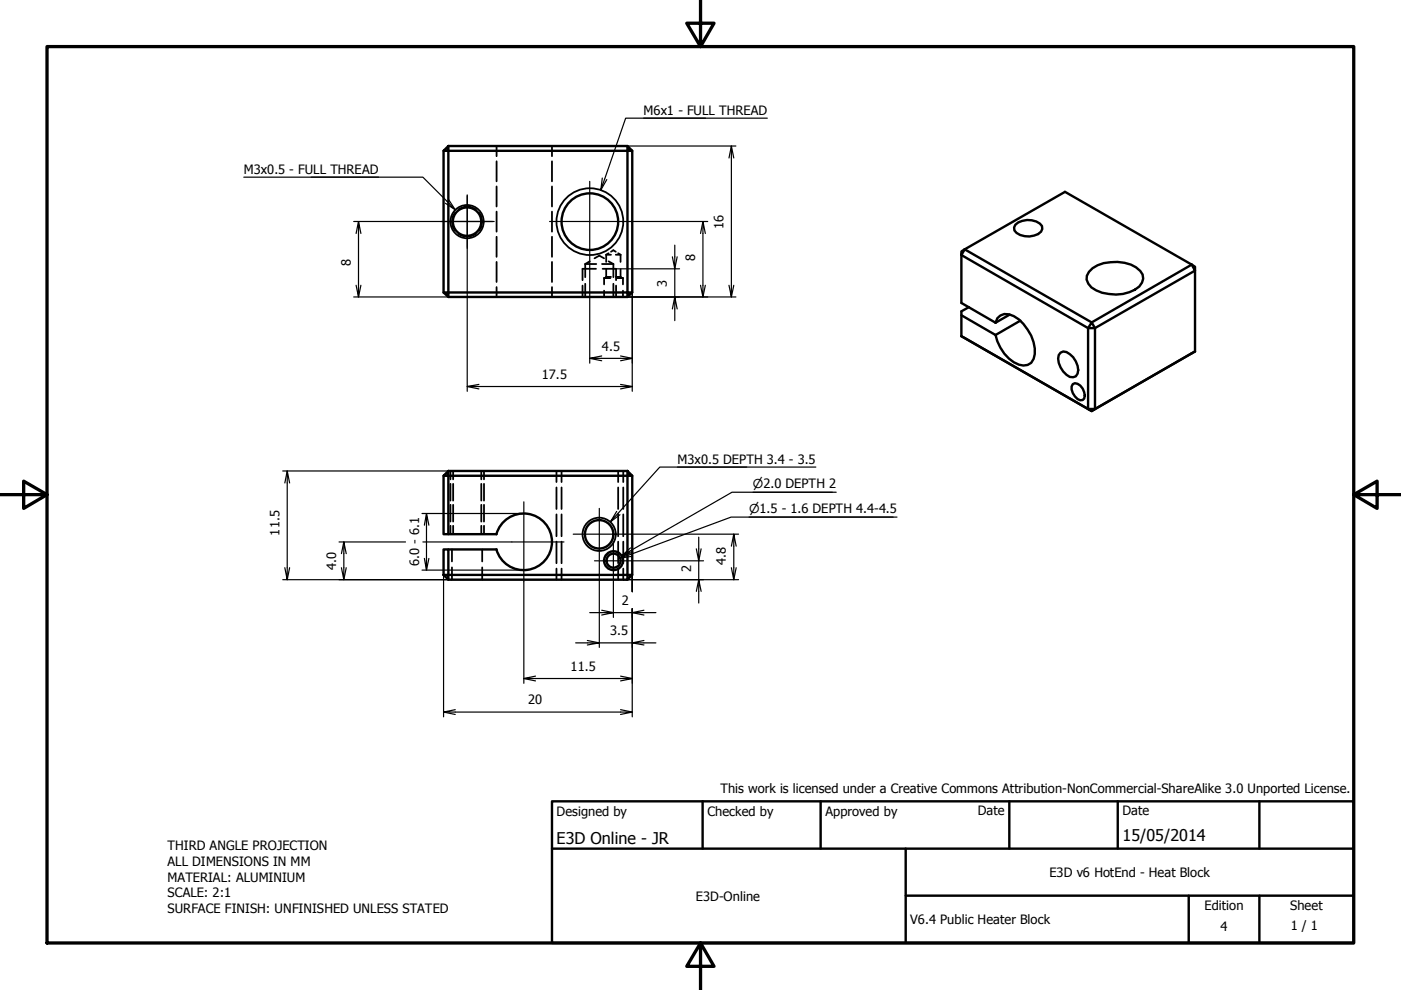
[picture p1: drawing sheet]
<svg xmlns="http://www.w3.org/2000/svg" width="297mm" height="210mm" viewBox="0 0 297 210" stroke-linecap="round" stroke-linejoin="round" font-family="sans-serif">
<!-- layer: Visible (ISO) -->
<g fill="none" stroke="#000" stroke-width=".51">
<path d="M94 32v30M95.1 31v1h-1.1zM95.1 31h37.9M133 31l1 1h-1zM133 32v30M133 32h-37.9v30M134 32v30M203.8 53.3l.7-.4-.7 1.2zM204.5 52.9l21.3-12.2 26.9 15.4 .7 1.3v-.8l-.7-.5-21.2 12.3M204.5 52.9l27 15.5M215.3 47.7a4.1 4.1 0 0 1 5.6 .2 1.67 1.67 0 0 1-1.6 2 4 4 0 0 1-4.2-1l-.1-.7zM230.9 57.6a6.1 6.1 0 0 1 4.6-2 6.6 6.6 0 0 1 6.8 2.6 2.78 2.78 0 0 1-1.7 3.2 9.1 9.1 0 0 1-9.2-.5 2.22 2.22 0 0 1-.5-3.3z"/>
<path d="M94 62h1.1v1zM95.1 63h37.9M95.1 62h37.9M133 62h1l-1 1zM203.8 71.3l27.7 15.9 21.9-12.7M203.8 71.3l26.9 15.4M203.8 66.8l7.3 4.2M205.4 65.1l-1.6 .9v5.3M211.1 68.4a2.41 2.41 0 0 1 3.8-1.4 9.4 9.4 0 0 1 4.5 8.1 2.35 2.35 0 0 1-3.4 2.2 8.6 8.6 0 0 1-4.9-6.3M211.1 68.4l-7.3-4.2v-10.1l26.9 15.5v17.1M214.1 66.7l-3 1.7M216.3 68l-5.2 3"/>
<path d="M224.9 74.8l.5-.3a4 4 0 0 1 3.1 4.7l-.4 .6-.6 .2a3.6 3.6 0 0 1-3-3.1l-.2-.9 .2-.7zM231.5 68.4l.7 1.2h-1.5zM232.2 69.6l21.2-12.2v17.1l-21.2 12.2zM95.1 99.9v1h-1.1zM95.1 99.9h37.9M133 99.9l1 1h-1zM227.5 81.4a1.58 1.58 0 0 1 2.1 1 1.81 1.81 0 0 1 0 2.4 1.93 1.93 0 0 1-2.1-1.5l-.3-.7v-.6zM230.7 86.7h1.5l-.7 .5zM94 100.9v12.4h1.1v-12.4h37.9v21M95.1 113.3h10.1a6 6 0 0 1 9.3-3.3 6 6 0 0 1 0 9.8 6 6 0 0 1-9.3-3.3M95.1 116.5h10.2M134 100.9v21"/>
<path d="M94 121.9h1.1v1zM94 121.9v-5.4h1.1v5.4h37.9M95.1 122.9h37.9M133 121.9h1l-1 1z"/>
<circle cx="99" cy="47" r="3"/>
<circle cx="125.1" cy="47" r="6"/>
<circle cx="127" cy="113.3" r="3"/>
<circle cx="130.1" cy="118.9" r="2"/>
<circle cx="130.1" cy="118.9" r="1.49"/>
</g>
<!-- layer: Hidden (ISO) -->
<g fill="none" stroke="#000" stroke-width=".38">
<path d="M105.3 31v2.1M105.3 34.2v4.3M105.3 39.5v4.3M117 31v2.1M117 34.2v4.3M117 39.5v4.3M96.5 45.1a3.1 3.1 0 0 0 0 3.8M97.2 49.6a3 3 0 0 0 3.7 0M97.2 44.4a3 3 0 0 1 3.7 0M101.6 45.1a3.1 3.1 0 0 1 0 3.8M105.3 44.9v4.2M105.3 50.2v4.3"/>
<path d="M105.3 55.5v4.3M117 44.9v4.2M117 50.2v4.3M117 55.5v4.3M124.1 56h2.3M124.1 56v2.8M125 55.4l-.9 .6M126 54.8l1.1-.6 1 .6M126.4 57h-2.9v2.4M127.6 56h2.4M127.8 57h2.8v2.4M128.1 59h1.3"/>
<path d="M128.1 59v1.3M128.2 58.9l-.1 .1M128.5 58.7h1M128.5 58.7l-.1 .1M128.5 54h1M128.5 54v1.5M128.5 57.1v1.6M129 55.4l1 .6M129 53.7l-.5 .3M129.5 53.4l.5-.3 .6 .3M130 56v2.8M130.6 58.7h1"/>
<path d="M130.6 54h1M130.7 59h1.4M131.1 53.7l.5 .3M131.6 58.7l.1 .1M131.6 54v1.5M131.6 57.1v1.6M131.9 58.9l.2 .1M132.1 59v1.3M105.3 60.9v2.1M117 60.9v2.1M123.5 60.6v2.4M124.1 60.2v2.8"/>
<path d="M128.1 61.6v1.4M130 60.2v2.8M130.6 60.6v2.4M132.1 61.6v1.4M95.5 99.9v1.7M96.1 99.9v1.7M102 99.9v1.7M102.6 99.9v1.7M118 99.9v2.3M119.1 99.9v2.3M131.1 99.9v2.3M132.1 99.9v2.3"/>
<path d="M95.5 102.6v3.5M95.5 107v3.6M95.5 111.5v1.8M95.8 116.5v2.5M96.1 102.6v3.5M96.1 107v3.6M96.1 111.5v1.8M102 102.6v3.5M102 107v3.6M102 111.5v1.8M102.2 116.5v2.5M102.6 102.6v3.5"/>
<path d="M102.6 107v3.6M102.6 111.5v1.8M118 103.3v4.6M118 109.1v4.6M118 114.8v4.6M119.1 103.3v4.6M119.1 109.1v4.6M119.1 114.8v4.6M131.1 103.3v4.6M131.1 109.1v4.6M131.1 114.8v4.6M132.1 103.3v4.6"/>
<path d="M132.1 109.1v4.6M132.1 114.8v4.6M95.8 120.3v2.6M102.2 120.3v2.6M118 120.6v2.3M119.1 120.6v2.3M131.1 120.6v2.3M132.1 120.6v2.3"/>
</g>
<!-- layer: Visible Narrow (ISO) -->
<g fill="none" stroke="#000" stroke-width=".38">
<circle cx="99" cy="47" r="3.5"/>
<circle cx="125.1" cy="47" r="7.1"/>
<circle cx="127" cy="113.3" r="3.5"/>
</g>
<!-- layer: Border (ISO) -->
<path d="M148.5 -.1v10l-2.9-5h5.8l-2.9 5M10 9.9h277v190h-277zM0 104.9h10l-5-2.9v5.8l5-2.9M287 104.9l5 2.9v-5.8l-5 2.9h10M148.5 199.9l2.9 5h-5.8l2.9-5v10" fill="none" stroke="#000" stroke-width=".7"/>
<!-- layer: Title (ISO) -->
<path d="M117 169.9h170v30h-170zM117 179.9h170M149 169.9v10M174 169.9v10M192 179.9v20M214 169.9v10M237 169.9v10M267 169.9v10M192 189.9h95M252 189.9v10M267 189.9v10" fill="none" stroke="#000" stroke-width=".51"/>
<!-- layer: Center Mark (ISO) -->
<path d="M125 38.5v17M93.3 47h11.5M93.5 47h11M99.1 41.5v11M99.1 41.3v11.4M116.5 47h17M108.5 114.9h11.1M111.1 106.4v17M121.5 113.3h11M126 118.9h8M127.1 107.8v11M130 114.9v8" fill="none" stroke="#000" stroke-width=".25"/>
<!-- layer: Dimension (ISO) -->
<g fill="none" stroke="#000" stroke-width=".25">
<path d="M133 31h23M155.1 31l-.5 2.5M155.6 33.5l-.5-2.5v32l-.5-2.5M75 47h18.3M76 47l-.5 2.5M76.5 49.5l-.5-2.5v16l-.5-2.5M99.1 52.7v30.3M125 55.5v21.5M130.6 57h13.5M133.5 47h16.6M143.1 52v5l-.5-2.5M143.6 54.5l-.5 2.5v6l-.5 2.5"/>
<path d="M149 47l-.5 2.5M149.5 49.5l-.5-2.5v16l-.5-2.5M75 63h20.1M76.5 60.5l-.5 2.5M125 76l2.6 .5M127.6 75.5l-2.6 .5h9l-2.4 .5M131.6 75.5l2.4 .5M133 63h23M134 62v21M143.6 65.5l-.5-2.5v5M149.5 60.5l-.5 2.5M155.6 60.5l-.5 2.5"/>
<path d="M59.9 99.9h35.2M60.9 99.9l-.5 2.5M99.1 82l2.4 .5M101.5 81.5l-2.4 .5h34.9l-2.4 .5M131.6 81.5l2.4 .5M61.4 102.4l-.5-2.5v23l-.5-2.5M71.9 114.9h14.1M72.9 114.9l-.5 2.5M73.4 117.4l-.5-2.5v8l-.5-2.5M89.5 108.9h21.4M89.7 114.9h18.8M90.4 108.9l-.4 2.5"/>
<path d="M90.9 111.4l-.5-2.5v12l-.4-2.5M90.9 118.4l-.5 2.5M127.1 119v18.3M132.5 113.3h24.1M134 118.9h15.2M148.1 113.9v5l-.5-2.5M148.7 116.4l-.6 2.5v4l-.5 2.5M155.6 113.3l-.5 2.5M156.1 115.8l-.5-2.5v9.6l-.5-2.5M59.9 122.9h35.2M61.4 120.4l-.5 2.5M73.4 120.4l-.5 2.5"/>
<path d="M89.5 120.9h21.4M94 121.9v30.1M111.1 123.4v21.5M122 136.3h5.1l-2.6 .5M124.5 135.8l2.6 .5h6.9l2.5 .5M125 129.9h5l-2.4 .5M127.6 129.4l2.4 .5h4l2.5 .5M130 122.9v8M132.1 122.9h24.5M134 121.9v3.5M134 129.1v22.9M136.5 129.4l-2.5 .5h5.1"/>
<path d="M136.5 135.8l-2.5 .5h5.1M148.7 125.4l-.6-2.5v5M156.1 120.4l-.5 2.5M94 151l2.5 .5M96.5 150.5l-2.5 .5h40l-2.4 .5M111.1 143.9l2.4 .5M113.5 143.4l-2.4 .5h22.9l-2.4 .5M131.6 143.4l2.4 .5M131.6 150.5l2.4 .5"/>
</g>
<!-- layer: Symbol (ISO) -->
<g fill="none" stroke="#000" stroke-width=".25">
<path d="M51.7 37.6h28.6M66 37.6h23.7l6.8 6.9-2.1-1.4M128.7 38.1l-1.3 2.2M136.5 25.1h26.2M149.6 25.1h-16.9l-5.3 15.2 .3-2.5M95.1 42.3l1.4 2.2M143.6 99h29.4M158.3 99h-18.4l-10.5 11.7 1.3-2.3M131.4 109.1l-2 1.6M134 118l-2.6 .3M134.2 117.1l-2.4 .8M158.8 109.6h31.4"/>
<path d="M159.6 104.4h17.7M176.5 104.4h-21.3l-23.4 13.5 1.9-1.7M189.4 109.6h-34.4l-23.6 8.7 2.2-1.3"/>
</g>
<g font-size="3.4">
<text x="118" y="178.9">E3D Online - JR</text>
<text x="238" y="178.3">15/05/2014</text>
</g>
<g font-size="2.7">
<text x="136.5" y="24.5">M6x1 - FULL THREAD</text>
<text x="51.7" y="37">M3x0.5 - FULL THREAD</text>
<text x="153.4" y="48.6" transform="rotate(-90 153.4 48.6)">16</text>
<text x="74.4" y="56.4" transform="rotate(-90 74.4 56.4)">8</text>
<text x="147.4" y="55.3" transform="rotate(-90 147.4 55.3)">8</text>
<text x="141.4" y="60.9" transform="rotate(-90 141.4 60.9)">3</text>
<text x="127.6" y="74.3">4.5</text>
<text x="114.9" y="80.4">17.5</text>
<text x="143.6" y="98.5">M3x0.5 DEPTH 3.4 - 3.5</text>
<text x="59.2" y="113.6" transform="rotate(-90 59.2 113.6)">11.5</text>
<text x="153.9" y="119.8" transform="rotate(-90 153.9 119.8)">4.8</text>
<text x="71.2" y="120.8" transform="rotate(-90 71.2 120.8)">4.0</text>
<text x="88.8" y="120.1" transform="rotate(-90 88.8 120.1)">6.0 - 6.1</text>
<text x="146.6" y="121.3" transform="rotate(-90 146.6 121.3)">2</text>
<text x="131.8" y="128.3">2</text>
<text x="129.3" y="134.7">3.5</text>
<text x="121" y="142.2">11.5</text>
<text x="112" y="149.3">20</text>
<text x="118" y="173">Designed by</text>
<text x="150" y="173">Checked by</text>
<text x="152.8" y="168.1">This work is licensed under a Creative Commons Attribution-NonCommercial-ShareAlike 3.0 Unported License.</text>
<text x="175" y="173">Approved by</text>
<text x="207.3" y="172.9">Date</text>
<text x="238" y="172.9">Date</text>
<text x="35.5" y="180.3">THIRD ANGLE PROJECTION</text>
<text x="35.5" y="183.6">ALL DIMENSIONS IN MM</text>
<text x="222.5" y="185.9">E3D v6 HotEnd - Heat Block</text>
<text x="35.5" y="186.9">MATERIAL: ALUMINIUM</text>
<text x="35.5" y="190.2">SCALE: 2:1</text>
<text x="147.5" y="191">E3D-Online</text>
<text x="35.5" y="193.5">SURFACE FINISH: UNFINISHED UNLESS STATED</text>
<text x="193" y="195.9">V6.4 Public Heater Block</text>
<text x="255.4" y="193">Edition</text>
<text x="258.8" y="197.4">4</text>
<text x="273.6" y="193">Sheet</text>
<text x="273.7" y="197.2">1 / 1</text>
</g>
<g font-size="2.6">
<text x="159.6" y="103.4">⌀2.0 DEPTH 2</text>
<text x="158.8" y="108.7">⌀1.5 - 1.6 DEPTH 4.4-4.5</text>
</g>
</svg>
